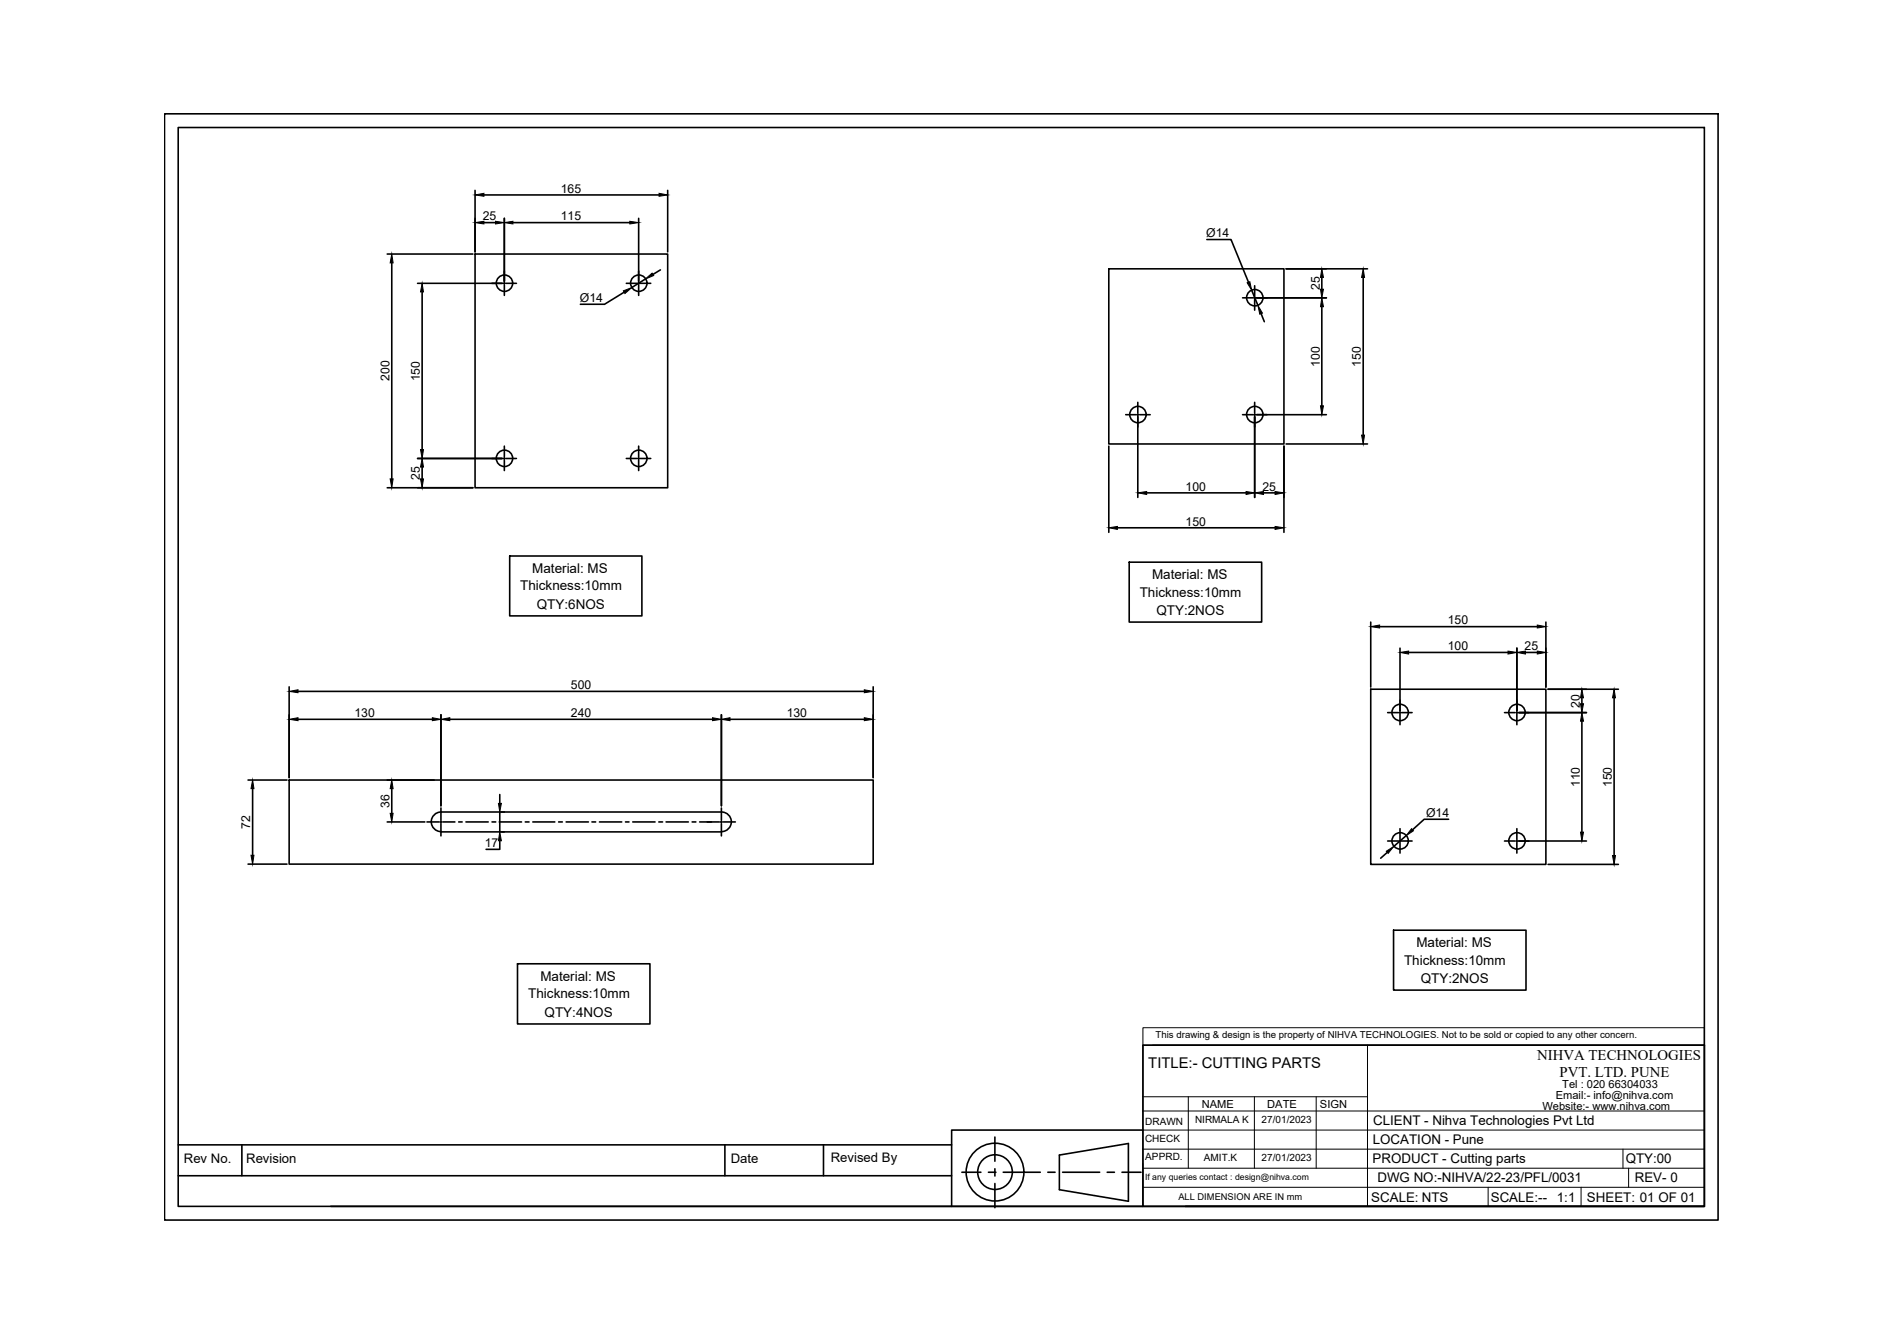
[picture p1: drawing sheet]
<svg xmlns="http://www.w3.org/2000/svg" width="297mm" height="210mm" viewBox="0 0 297 210" stroke-linecap="round" stroke-linejoin="round" font-family="sans-serif">
<!-- layer: 0 -->
<g fill="none" stroke="#000" stroke-width=".25">
<path d="M25.9 17.9h244.8v174.4h-244.8zM28.1 20.1h240.5v170h-240.5zM74.9 30v9.7M76.3 30.7h27.6M76.3 35.1h1.8M79.5 34.4v10M80.8 35.1h18.4M100.6 34.4v10M105.2 30v9.7M190.2 37.7h3.8l2.7 6.8M61 40h13.5M61.7 41.4v34.1"/>
<path d="M65.8 44.6h13.4M66.5 46v24.9M74.9 40h30.3v36.9h-30.3zM79.3 44.6h.3M79.5 44.5v.3M79.5 44.9v1.7M79.7 44.6h1.7M98.4 46l-3.1 1.9h-3.8M98.7 44.6h1.6M100.5 44.6h.3M100.6 44.5v.3M100.6 44.9v1.7"/>
<path d="M100.9 44.6h1.6M101.7 44l-2.2 1.3M104.1 42.5l-1.2 .8M174.7 42.4h27.6v27.6h-27.6zM195.8 46.9h1.7M197.2 45.7l1 2.4M197.6 46.9h.2M197.7 45v1.7M197.7 46.8v.3M197.7 47.2v1.7M198 46.9h11M198.7 49.4l.5 1.3"/>
<path d="M202.7 42.4h12.8M208.3 43.7v1.9M208.3 48.3v15.7M214.8 43.7v24.9M61 76.9h13.5M65.8 72.2h13.4M66.5 73.6v1.9M79.3 72.2h.3M79.5 70.3v1.7M79.5 72.1v.3M79.5 72.5v1.7M79.7 72.2h1.7"/>
<path d="M98.7 72.2h1.6M100.5 72.2h.3M100.6 70.3v1.7M100.6 72.1v.3M100.6 72.5v1.7M100.9 72.2h1.6M174.7 70.3v13.6M177.4 65.3h1.6M179.2 65.3h.2M179.3 63.4v1.7M179.3 65.2v.3M179.3 65.6v12.8"/>
<path d="M179.6 65.3h1.6M180.7 77.7h15.7M195.8 65.3h1.7M197.6 65.3h.2M197.7 63.4v1.7M197.7 65.2v.3M197.7 65.6v12.8M198 65.3h11M199.1 77.7h1.8M202.3 70.3v13.6M202.7 70h12.8M80.3 87.6h20.8v9.5h-20.8z"/>
<path d="M176.1 83.2h24.8M177.9 88.6h20.9v9.4h-20.9zM216 98v10.3M217.4 98.7h24.8M243.6 98v10.3M45.6 108.2v14.3M47 109h89.2M47 113.4h21.1M69.5 112.6v14.4M70.9 113.4h41.4M113.7 112.6v14.4M115 113.4h21.2"/>
<path d="M137.6 108.2v14.3M216 108.6h27.6v27.6h-27.6zM218.7 112.3h1.7M220.5 112.3h.2M220.6 102.1v9.9M220.6 112.2v.2M220.6 112.6v1.6M220.9 112.3h1.6M222 102.8h15.6M237.1 112.3h1.6M238.9 112.3h.3M239 102.1v9.9"/>
<path d="M239 112.2v.2M239 112.6v1.6M239.3 112.3h10.7M240.4 102.8h1.8M243.9 108.6h11.1M249.3 110v.9M249.3 113.7v17.4M254.4 110v24.8M39.1 122.9h6.1M39.1 136.2h6.1M39.8 124.3v10.5M45.6 122.9h92v13.3h-92z"/>
<path d="M61 129.5h5.9M61 122.9h7.4M61.7 124.3v3.9M67.3 129.5h1.9M69.4 129.5h.3M69.5 131.1h44.2M69.5 127.3v1.9M69.5 129.4v.3M69.5 129.8v1.9M69.5 131a1.55 1.55 0 0 1-1.5-1.5 1.55 1.55 0 0 1 1.5-1.5h44.2a1.55 1.55 0 0 1 1.5 1.5 1.55 1.55 0 0 1-1.5 1.5M69.8 129.5h1.9M72.3 129.5h.5"/>
<path d="M73.4 129.5h3.5M77.5 129.5h.6M78.7 129.5h3.5M78.8 132.5v1.3h-2.2M78.8 125.2v1.4M78.8 128v3.1M82.8 129.5h.6M84 129.5h3.4M88 129.5h.6M89.2 129.5h3.5M93.3 129.5h.6M94.5 129.5h3.5"/>
<path d="M98.6 129.5h.5M99.7 129.5h3.5M103.8 129.5h.6M105 129.5h3.5M109.1 129.5h.6M110.3 129.5h3M113.5 129.5h.3M113.7 127.3v1.9M113.7 129.4v.3M113.7 129.8v1.9M114 129.5h1.9M218.6 134.3l-1 .9"/>
<path d="M218.7 132.5h1.7M220.5 132.5h.2M220.6 130.6v1.7M220.6 132.4v.3M220.6 132.8v1.6M220.9 132.5h1.6M221.6 131.7l-2 1.7M228.3 129.1h-3.9l-1.8 1.7M237.1 132.5h1.6M238.9 132.5h.3M239 130.6v1.7M239 132.4v.3"/>
<path d="M239 132.8v1.6M239.3 132.5h10.7M243.9 136.2h11.1M81.5 151.9h20.9v9.5h-20.9zM219.6 146.6h20.9v9.4h-20.9zM156.8 179.2v3.8M180.1 164.7h88.5v25.4h-88.5zM180.1 178.1h-30.1v12h-97.9M28.1 185.3h121.9M28.1 180.4h121.9M38.1 180.4v4.9M114.2 180.4v4.9"/>
<path d="M129.8 180.4v4.9M150 190.1h30.1M151.6 184.7h3M155.8 184.7h1.1M156.8 184.2v1.1M156.8 186.5v3.8M158.1 184.7h5.8M165.1 184.7h1.2M166.9 182l10.9-1.8v9.1l-10.9-1.8zM167.4 184.7h5.9M174.5 184.7h1.1M176.8 184.7h3"/>
<path d="M186.8 190.1h81.8"/>
<circle cx="79.5" cy="44.6" r="1.29"/>
<circle cx="100.7" cy="44.6" r="1.29"/>
<circle cx="197.7" cy="46.9" r="1.29"/>
<circle cx="79.5" cy="72.2" r="1.29"/>
<circle cx="100.7" cy="72.2" r="1.29"/>
<circle cx="179.3" cy="65.3" r="1.29"/>
<circle cx="197.7" cy="65.3" r="1.29"/>
<circle cx="220.6" cy="112.3" r="1.29"/>
<circle cx="239" cy="112.3" r="1.29"/>
<circle cx="220.6" cy="132.5" r="1.29"/>
<circle cx="239" cy="132.5" r="1.29"/>
<circle cx="156.8" cy="184.7" r="4.6"/>
<circle cx="156.8" cy="184.7" r="2.73"/>
</g>
<g fill="none" stroke="#000" stroke-width=".16">
<path d="M180.1 162h88.5v2.7h-88.5zM180.1 178.1h88.5M180.1 175.1h88.5M180.1 164.7v25.4M180.1 172.8h35.4M181.6 164.7h87M187.3 172.8v11.3M197.7 172.8v11.3M207.4 172.8v11.3M215.5 164.7v25.4M180.1 184.1h88.5M180.1 181.1h88.5"/>
<path d="M180.1 187.1h88.5M234.5 187.1v3M249.1 187.1v3M255.7 181.1v3M256.6 184.1v3"/>
</g>
<g fill="#000" stroke="#000" stroke-width=".16">
<path d="M74.9 30.7l1.4-.2v.4zM74.9 35.1l1.4-.2v.4zM78.1 34.9l1.4 .2-1.4 .2zM79.5 35.1l1.3-.2v.4zM99.2 34.9l1.4 .2-1.4 .2zM103.9 30.5l1.3 .2-1.3 .2zM61.7 40l.2 1.4h-.4zM66.5 44.6l.2 1.4h-.4zM98.2 45.8l1.3-.5-1 1zM101.7 44l1.1-1 .2 .4zM196.5 44.6l.4-.2 .3 1.3zM198.2 48.1l.7 1.2-.4 .2z"/>
<path d="M208.3 46.9l.2 1.4h-.4zM208.1 45.6h.4l-.2 1.3zM208.3 42.4l.2 1.3h-.4zM214.8 42.4l.2 1.3h-.4zM61.5 75.5h.4l-.2 1.4zM66.3 70.9h.4l-.2 1.3zM66.3 75.5h.4l-.2 1.4zM66.5 72.2l.2 1.4h-.4zM179.3 77.7l1.4-.2v.4zM196.4 77.5l1.3 .2-1.3 .2zM197.7 77.7l1.4-.2v.4zM200.9 77.5l1.4 .2-1.4 .2z"/>
<path d="M208.1 64h.4l-.2 1.3zM214.6 68.6h.4l-.2 1.4zM174.7 83.2l1.4-.2v.4zM200.9 83l1.4 .2-1.4 .2zM216 98.7l1.4-.2v.5zM242.2 98.5l1.4 .2-1.4 .3zM45.6 109l1.4-.3v.5zM45.6 113.4l1.4-.3v.5zM68.1 113.1l1.4 .3-1.4 .2zM69.5 113.4l1.4-.3v.5zM112.3 113.1l1.4 .3-1.4 .2zM113.7 113.4l1.3-.3v.5z"/>
<path d="M136.2 108.7l1.4 .3-1.4 .2zM136.2 113.1l1.4 .3-1.4 .2zM220.6 102.8l1.4-.2v.5zM237.6 102.6l1.4 .2-1.4 .3zM239 102.8l1.4-.2v.5zM242.2 102.6l1.4 .2-1.4 .3zM249.3 112.3l.2 1.4h-.4zM249.3 108.6l.2 1.4h-.4zM249.1 110.9h.4l-.2 1.4zM254.4 108.6l.2 1.4h-.5zM39.8 122.9l.2 1.4h-.4zM39.6 134.8h.4l-.2 1.4z"/>
<path d="M61.7 122.9l.2 1.4h-.4zM61.5 128.2h.4l-.2 1.3zM78.5 126.6h.5l-.2 1.4zM78.8 131.1l.2 1.4h-.5zM218.5 134.1l1.1-.7-.8 1.1zM222.4 130.6l.3 .3-1.1 .8zM249.1 131.1h.4l-.2 1.4zM254.1 134.8h.5l-.2 1.4z"/>
</g>
<g font-size="2.3">
<text x="242.2" y="167.1">NIHVA TECHNOLOGIES</text>
<text x="180.9" y="168.3">TITLE:- CUTTING PARTS</text>
<text x="245.7" y="169.7">PVT. LTD. PUNE</text>
</g>
<g font-size="2.1">
<text x="82" y="93">Thickness:10mm</text>
<text x="83.9" y="90.2">Material: MS</text>
<text x="84.6" y="96">QTY:6NOS</text>
<text x="179.6" y="94">Thickness:10mm</text>
<text x="181.5" y="91.2">Material: MS</text>
<text x="182.2" y="96.9">QTY:2NOS</text>
<text x="223.2" y="149.3">Material: MS</text>
<text x="85.1" y="154.5">Material: MS</text>
<text x="221.2" y="152">Thickness:10mm</text>
<text x="223.9" y="154.9">QTY:2NOS</text>
<text x="83.2" y="157.3">Thickness:10mm</text>
<text x="85.8" y="160.2">QTY:4NOS</text>
<text x="216.4" y="177.3">CLIENT - Nihva Technologies Pvt Ltd</text>
<text x="29" y="183.3">Rev No.</text>
<text x="38.8" y="183.3">Revision</text>
<text x="115.2" y="183.3">Date</text>
<text x="130.9" y="183.1">Revised By</text>
<text x="216.3" y="183.3">PRODUCT - Cutting parts</text>
<text x="216.3" y="180.3">LOCATION - Pune</text>
<text x="256.2" y="183.3">QTY:00</text>
<text x="216.1" y="189.3">SCALE: NTS</text>
<text x="217" y="186.3">DWG NO:-NIHVA/22-23/PFL/0031</text>
<text x="234.9" y="189.3">SCALE:--</text>
<text x="245.3" y="189.3">1:1</text>
<text x="250.1" y="189.3">SHEET: 01 OF 01</text>
<text x="257.6" y="186.3">REV- 0</text>
</g>
<g font-size="1.9">
<text x="76.1" y="34.7">25</text>
<text x="88.4" y="30.3">165</text>
<text x="88.4" y="34.7">115</text>
<text x="190.1" y="37.4">Ø14</text>
<text x="91.4" y="47.5">Ø14</text>
<text x="208" y="45.7" transform="rotate(-90 208 45.7)">25</text>
<text x="208" y="57.8" transform="rotate(-90 208 57.8)">100</text>
<text x="214.4" y="57.8" transform="rotate(-90 214.4 57.8)">150</text>
<text x="61.4" y="60" transform="rotate(-90 61.4 60)">200</text>
<text x="66.1" y="60.1" transform="rotate(-90 66.1 60.1)">150</text>
<text x="66.1" y="75.6" transform="rotate(-90 66.1 75.6)">25</text>
<text x="186.8" y="77.3">100</text>
<text x="198.9" y="77.3">25</text>
<text x="186.8" y="82.8">150</text>
<text x="228.1" y="98.4">150</text>
<text x="228.1" y="102.5">100</text>
<text x="240.3" y="102.5">25</text>
<text x="55.9" y="113">130</text>
<text x="90" y="108.6">500</text>
<text x="90" y="113">240</text>
<text x="124" y="113">130</text>
<text x="248.9" y="111.5" transform="rotate(-90 248.9 111.5)">20</text>
<text x="248.9" y="124.1" transform="rotate(-90 248.9 124.1)">110</text>
<text x="254" y="124.1" transform="rotate(-90 254 124.1)">150</text>
<text x="39.4" y="130.6" transform="rotate(-90 39.4 130.6)">72</text>
<text x="61.4" y="127.3" transform="rotate(-90 61.4 127.3)">36</text>
<text x="224.7" y="128.7">Ø14</text>
<text x="76.4" y="133.5">17</text>
</g>
<g font-size="1.8">
<text x="245.2" y="173.3">Email:- info@nihva.com</text>
<text x="246.2" y="171.5">Tel : 020 66304033</text>
<text x="189.4" y="174.7">NAME</text>
<text x="199.7" y="174.7">DATE</text>
<text x="208" y="174.6">SIGN</text>
<text x="243" y="174.9">Website:- www.nihva.com</text>
</g>
<g font-size="1.6">
<text x="180.4" y="179.9">CHECK</text>
<text x="180.5" y="177.2">DRAWN</text>
<text x="188.3" y="176.9">NIRMALA K</text>
<text x="198.8" y="176.9">27/01/2023</text>
<text x="180.5" y="182.9">APPRD.</text>
<text x="189.7" y="182.9">AMIT.K</text>
<text x="198.8" y="183">27/01/2023</text>
</g>
<g font-size="1.5">
<text x="182.1" y="163.6">This drawing &amp; design is the property of NIHVA TECHNOLOGIES. Not to be sold or copied to any other concern.</text>
<text x="185.7" y="189.1">ALL DIMENSION ARE IN mm</text>
</g>
<text font-size="1.4" x="180.4" y="186">If any queries contact : design@nihva.com</text>
</svg>
